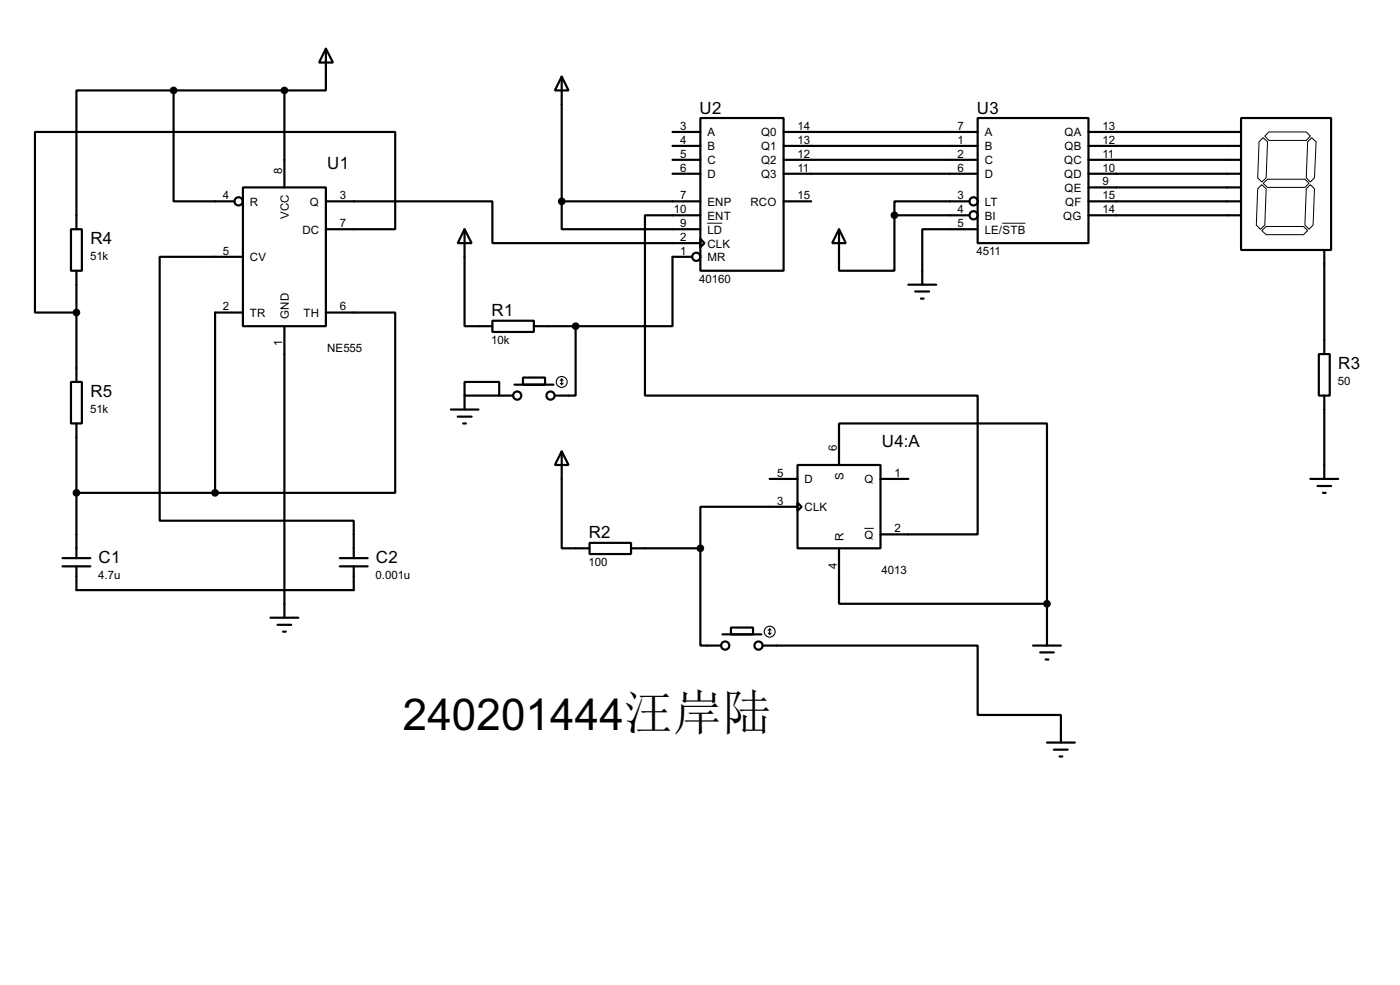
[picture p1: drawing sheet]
<svg xmlns="http://www.w3.org/2000/svg" width="256mm" height="180mm" viewBox="0 0 256 180" stroke-linecap="round" stroke-linejoin="round" font-family="sans-serif">
<g fill="none" stroke="#000" stroke-width=".4">
<path d="M31.8 16.6h-17.8v25.4M31.8 16.6v20.3h11.2M31.8 16.6h20.3M52.1 16.6v17.7M59.7 8.9l1.3 2.6h-2.5zM59.7 8.9v7.7h-7.6M102.9 14l1.3 2.6h-2.5zM102.9 14v22.9M44.5 34.3h15.2v25.4h-15.2zM59.7 36.9h30.5v7.6h38.1M102.9 36.9v5.1h25.4M102.9 36.9h25.4"/>
<path d="M123.2 24.2h5.1M123.2 26.7h5.1M123.2 29.3h5.1M123.2 31.8h5.1M128.3 21.6h15.3v28h-15.3zM128.3 39.4h-10.1v33h60.9v25.4h-17.8M143.6 24.2h35.5M143.6 26.7h35.5M143.6 29.3h35.5M143.6 31.8h35.5M143.6 36.9h5M163.9 39.4v10.2h-10.2v-7.6"/>
<path d="M163.9 39.4h13.7M177.6 36.9h-13.7v2.5M179.1 21.6h20.3v22.9h-20.3zM199.4 24.2h28M199.4 26.7h28M199.4 29.3h28M199.4 31.8h28M199.4 34.3h28M199.4 36.9h28M199.4 39.4h28M227.4 21.6h16.5v24.2h-16.5zM13 42h2v7.6h-2z"/>
<path d="M14 49.6v20.3M44.5 47h-15.2v48.3h35.5v6.9M44.5 57.2h-5.1v33M52.1 59.7v53.4M59.7 42h12.7v-17.8h-66v33h7.6M59.7 57.2h12.7v33h-33M85.1 42l1.3 2.5h-2.5zM85.1 42v17.7h5.1M90.2 58.7h7.6v2.1h-7.6zM97.8 59.7h7.7M105.5 59.7v12.7h-3.8M126.8 47h-3.6v12.7h-17.7"/>
<path d="M128.3 43.7l.8 .8-.8 .8zM153.7 42l1.3 2.5h-2.5zM166.4 52.1h5.1M167.7 53.4h2.5M168.7 54.7h.5M179.1 42h-10.1v10.1M242.6 45.8v19M13 69.9h2v7.6h-2zM14 77.5v24.7M82.6 75h5.1M83.9 76.3h2.5M84.9 77.5h.5"/>
<path d="M85.1 69.9h6.4v2.5h-6.4zM85.1 72.4v2.6M91.5 72.4h2.5M94.3 70.4h7.1M95.8 69.1h4.1v1.3h-4.1zM241.6 64.8h2v7.6h-2zM242.6 72.4v15.3M14 90.2h25.4M102.9 82.6l1.3 2.5h-2.5zM102.9 82.6v17.8h5.1M108 99.4h7.6v2h-7.6zM141 87.7h5.1"/>
<path d="M146.1 85.1h15.2v15.3h-15.2zM146.1 92l.8 .8-.8 .7zM146.1 92.8h-17.8v7.6M153.7 85.1v-7.6h38.1v33M161.3 87.7h5.1M240.1 87.7h5.1M241.4 89h2.5M242.4 90.2h.5M11.5 103.7h5.1M11.5 102.2h5.1M14 103.7v4.3h50.8v-4.3M49.6 113.1h5.1"/>
<path d="M50.9 114.4h2.5M51.9 115.6h.5M62.3 103.7h5.1M62.3 102.2h5.1M115.6 100.4h12.7M128.3 100.4v17.8h3.8M132.4 116.1h7.1M133.9 114.9h4.1v1.2h-4.1zM139.8 118.2h39.3v12.7h15.3v5M153.7 100.4v10.1h38.1M189.3 118.2h5.1M190.6 119.4h2.5"/>
<path d="M191.8 110.5v7.7M191.6 120.7h.5M191.8 135.9h5.1M193.1 137.2h2.5M194.1 138.5h.5"/>
<circle cx="43.7" cy="36.9" r=".75"/>
<circle cx="178.3" cy="39.4" r=".75"/>
<circle cx="178.3" cy="36.9" r=".75"/>
<circle cx="127.5" cy="47" r=".75"/>
<circle cx="94.7" cy="72.4" r=".75"/>
<circle cx="100.8" cy="72.4" r=".75"/>
<circle cx="132.8" cy="118.2" r=".75"/>
<circle cx="138.9" cy="118.2" r=".75"/>
</g>
<path d="M230.7 26l.7-.8 .8 .8-.2 6.6-.8 .7-.8-.7zM231.2 33.8l.8 .8-.3 6.6-.8 .8-.7-.8 .2-6.6zM231.4 33.6l.8-.8h6.9l.7 .8-.7 .7h-6.9zM231.7 24.9l.8-.7h6.8l.8 .7-.8 .8h-6.8zM239.3 34.6l.8-.8 .7 .8-.2 6.6-.8 .8-.7-.8zM239.6 26l.7-.8 .8 .8-.3 6.6-.7 .7-.8-.7zM129.6 40.9h2.7M183.6 40.9h4.3M231.2 42.2l.8-.7h6.8l.8 .7-.8 .8h-6.8zM158.4 96.7h1.7" fill="none" stroke="#000" stroke-width=".18"/>
<g fill="#000" stroke="#000" stroke-width=".4">
<circle cx="31.8" cy="16.6" r=".5"/>
<circle cx="52.1" cy="16.6" r=".5"/>
<circle cx="102.9" cy="36.9" r=".5"/>
<circle cx="163.8" cy="39.4" r=".5"/>
<circle cx="14" cy="57.2" r=".5"/>
<circle cx="105.4" cy="59.7" r=".5"/>
<circle cx="14" cy="90.2" r=".5"/>
<circle cx="39.4" cy="90.2" r=".5"/>
<circle cx="128.3" cy="100.4" r=".5"/>
<circle cx="191.8" cy="110.5" r=".5"/>
</g>
<g fill="none" stroke="#000" stroke-width=".2">
<path d="M102.7 70.2l.2 .2M102.9 69.4v1M102.9 69.4l-.2 .3M102.9 69.4l.3 .3M103.2 70.2l-.3 .2M140.8 115.9l.2 .2M141 115.1v1M141 115.1l-.2 .3M141 115.1l.3 .3M141.3 115.9l-.3 .2"/>
<circle cx="102.9" cy="69.9" r="1"/>
<circle cx="141" cy="115.6" r="1"/>
</g>
<text font-size="9" x="73.8" y="133.6">240201444汪岸陆</text>
<g font-size="3.5">
<text x="128.2" y="20.8">U2</text>
<text x="179" y="20.8">U3</text>
<text x="60" y="31">U1</text>
<text x="16.6" y="44.6">R4</text>
<text x="90.1" y="57.9">R1</text>
<text x="245.2" y="67.5">R3</text>
<text x="16.6" y="72.6">R5</text>
<text x="161.6" y="81.8">U4:A</text>
<text x="107.9" y="98.6">R2</text>
<text x="18.1" y="103.1">C1</text>
<text x="68.9" y="103.1">C2</text>
</g>
<g font-size="2.4">
<text x="124.6" y="23.8">3</text>
<text x="146.1" y="23.8">14</text>
<text x="175.4" y="23.8">7</text>
<text x="202" y="23.8">13</text>
<text x="124.6" y="26.3">4</text>
<text x="124.6" y="28.9">5</text>
<text x="129.6" y="25">A</text>
<text x="129.6" y="27.5">B</text>
<text x="139.4" y="25">Q0</text>
<text x="139.4" y="27.5">Q1</text>
<text x="146.1" y="26.3">13</text>
<text x="146.1" y="28.9">12</text>
<text x="175.4" y="26.3">1</text>
<text x="175.4" y="28.9">2</text>
<text x="180.4" y="25">A</text>
<text x="180.4" y="27.5">B</text>
<text x="195" y="25">QA</text>
<text x="195" y="27.5">QB</text>
<text x="202" y="26.3">12</text>
<text x="202" y="28.9">11</text>
<text x="51.7" y="31.8" transform="rotate(-90 51.7 31.8)">8</text>
<text x="124.6" y="31.4">6</text>
<text x="129.6" y="30">C</text>
<text x="129.6" y="32.6">D</text>
<text x="139.4" y="30">Q2</text>
<text x="139.4" y="32.6">Q3</text>
<text x="146.1" y="31.4">11</text>
<text x="175.4" y="31.4">6</text>
<text x="180.4" y="30">C</text>
<text x="180.4" y="32.6">D</text>
<text x="194.9" y="30">QC</text>
<text x="194.9" y="32.6">QD</text>
<text x="195" y="35.1">QE</text>
<text x="202" y="31.4">10</text>
<text x="202" y="33.9">9</text>
<text x="40.8" y="36.5">4</text>
<text x="45.8" y="37.7">R</text>
<text x="52.9" y="40.1" transform="rotate(-90 52.9 40.1)">VCC</text>
<text x="56.8" y="37.7">Q</text>
<text x="62.3" y="41.6">7</text>
<text x="62.3" y="36.5">3</text>
<text x="123.5" y="39">10</text>
<text x="124.6" y="36.5">7</text>
<text x="124.6" y="41.6">9</text>
<text x="129.6" y="37.7">ENP</text>
<text x="129.6" y="40.2">ENT</text>
<text x="137.5" y="37.7">RCO</text>
<text x="146.1" y="36.5">15</text>
<text x="175.4" y="36.5">3</text>
<text x="175.4" y="39">4</text>
<text x="175.4" y="41.6">5</text>
<text x="180.4" y="37.7">LT</text>
<text x="180.4" y="40.2">BI</text>
<text x="194.8" y="40.2">QG</text>
<text x="195.1" y="37.7">QF</text>
<text x="202" y="36.5">15</text>
<text x="202" y="39">14</text>
<text x="16.5" y="47.6">51k</text>
<text x="40.8" y="46.6">5</text>
<text x="45.8" y="47.8">CV</text>
<text x="55.4" y="42.8">DC</text>
<text x="124.6" y="44.1">2</text>
<text x="124.6" y="46.6">1</text>
<text x="129.6" y="42.8">LD</text>
<text x="129.6" y="45.3">CLK</text>
<text x="129.6" y="47.8">MR</text>
<text x="178.9" y="46.7">4511</text>
<text x="180.4" y="42.8">LE/STB</text>
<text x="128.1" y="51.8">40160</text>
<text x="40.8" y="56.8">2</text>
<text x="45.8" y="58">TR</text>
<text x="52.9" y="58.4" transform="rotate(-90 52.9 58.4)">GND</text>
<text x="55.6" y="58">TH</text>
<text x="62.3" y="56.8">6</text>
<text x="51.7" y="63.4" transform="rotate(-90 51.7 63.4)">1</text>
<text x="59.9" y="64.5">NE555</text>
<text x="90" y="63">10k</text>
<text x="245.1" y="70.4">50</text>
<text x="16.5" y="75.5">51k</text>
<text x="153.3" y="82.6" transform="rotate(-90 153.3 82.6)">6</text>
<text x="142.4" y="87.3">5</text>
<text x="147.4" y="88.5">D</text>
<text x="154.5" y="87.8" transform="rotate(-90 154.5 87.8)">S</text>
<text x="158.4" y="88.5">Q</text>
<text x="163.9" y="87.3">1</text>
<text x="142.4" y="92.4">3</text>
<text x="147.4" y="93.6">CLK</text>
<text x="154.5" y="99.1" transform="rotate(-90 154.5 99.1)">R</text>
<text x="158.4" y="98.6">Q</text>
<text x="163.9" y="97.4">2</text>
<text x="18" y="106">4.7u</text>
<text x="68.8" y="106">0.001u</text>
<text x="107.8" y="103.6">100</text>
<text x="153.3" y="104.1" transform="rotate(-90 153.3 104.1)">4</text>
<text x="161.5" y="105.1">4013</text>
</g>
</svg>
